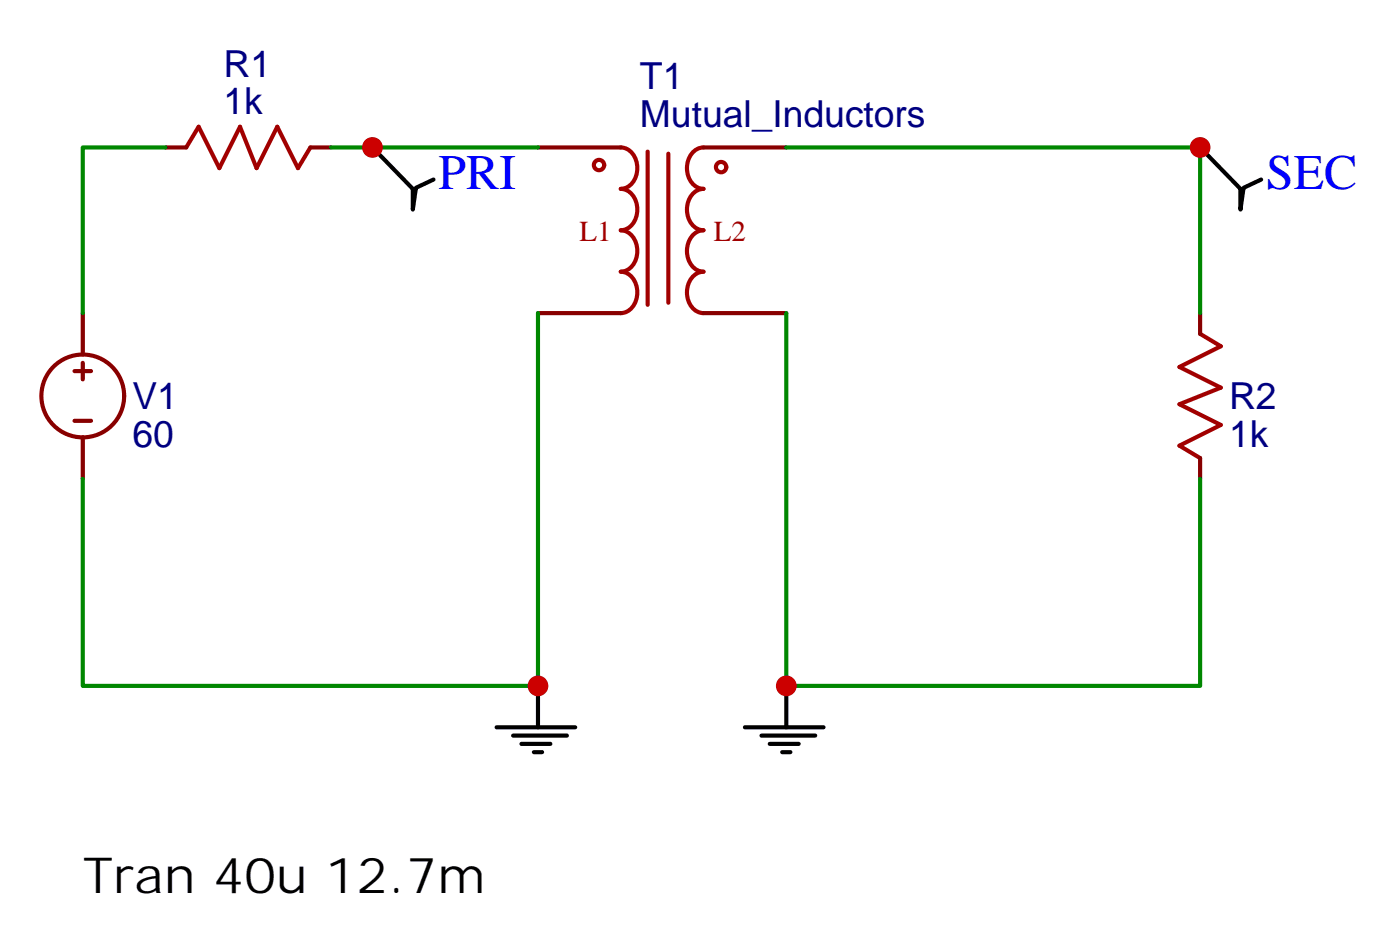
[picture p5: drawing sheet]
<svg xmlns="http://www.w3.org/2000/svg" width="119mm" height="81mm" viewBox="0 0 119 81" stroke-linecap="round" stroke-linejoin="round" font-family="sans-serif">
<path d="M102.5 12.7l3.2 3.4v1.8l.3-1.9 1.5-.7M45.9 58.4v3.5M42.3 61.9h6.7M43.7 62.7h4.6M44.4 63.4h2.5M45.5 64.1h.7" fill="none" stroke="#000" stroke-width=".35"/>
<g fill="none" stroke="#a10000" stroke-width=".35">
<path d="M15.9 12.6l1-1.8 1.8 3.5 1.8-3.5 1.4 3.5 1.7-3.5 1.8 3.5 1.1-1.7M52.9 12.6a1.74 1.74 0 0 1 1.4 2.3 1.48 1.48 0 0 1-1.4 1.2 1.74 1.74 0 0 1 1.4 2.3 1.48 1.48 0 0 1-1.4 1.2 1.74 1.74 0 0 1 1.4 2.3 1.48 1.48 0 0 1-1.4 1.2 1.74 1.74 0 0 1 1.4 2.4 1.48 1.48 0 0 1-1.4 1.2M55.2 12.9v13.1M57 13.1v12.7M60 12.6a1.74 1.74 0 0 0-1.4 2.3 1.48 1.48 0 0 0 1.4 1.2 1.74 1.74 0 0 0-1.4 2.3 1.48 1.48 0 0 0 1.4 1.2 1.74 1.74 0 0 0-1.4 2.3 1.48 1.48 0 0 0 1.4 1.2 1.74 1.74 0 0 0-1.4 2.4 1.48 1.48 0 0 0 1.4 1.2M102.3 28.4l1.8 1.1-3.6 1.8 3.6 1.7-3.6 1.4 3.6 1.8-3.6 1.8 1.8 1"/>
<circle cx="51.1" cy="14.1" r=".44"/>
<circle cx="61.5" cy="14.2" r=".44"/>
</g>
<g fill="none" stroke="#870000" stroke-width=".35">
<path d="M14.1 12.6h1.8M26.5 12.6h1.7M45.9 12.6h7M60 12.6h7M6.3 31.6h1.5M6.3 35.8h1.5M7.1 26.7v3.5M7.1 30.9v1.4M7.1 37.3v3.5M45.9 26.7h7M60 26.7h7M102.3 26.7v1.7"/>
<path d="M102.3 39v1.8"/>
<circle cx="7.1" cy="33.7" r="3.5"/>
</g>
<path d="M28.2 12.6h17.7M67 12.6h35.3v14.1" fill="none" stroke="#008700" stroke-width=".35"/>
<circle cx="102.3" cy="12.6" r=".88" fill="#c00"/>
<path d="M45.9 26.7v31.7h-38.8v-17.6" fill="none" stroke="#008700" stroke-width=".35"/>
<circle cx="45.9" cy="58.4" r=".88" fill="#c00"/>
<path d="M67 58.4v3.5M63.5 61.9h6.7M64.9 62.7h4.6M65.6 63.4h2.5M66.7 64.1h.7" fill="none" stroke="#000" stroke-width=".35"/>
<path d="M67 26.7v31.7h35.3v-17.6" fill="none" stroke="#008700" stroke-width=".35"/>
<circle cx="67" cy="58.4" r=".88" fill="#c00"/>
<path d="M31.9 12.7l3.3 3.4v1.8l.3-1.9 1.5-.7" fill="none" stroke="#000" stroke-width=".35"/>
<path d="M14.1 12.6h-7v14.1" fill="none" stroke="#008700" stroke-width=".35"/>
<circle cx="31.8" cy="12.6" r=".88" fill="#c00"/>
<g font-size="4.2" fill="#00f">
<text x="37.4" y="16.1">PRI</text>
<text x="107.9" y="16.1">SEC</text>
</g>
<text font-size="4.2" x="7.1" y="76.1">Tran 40u 12.7m</text>
<g font-size="3.2" fill="#000080">
<text x="19" y="9.7">1k</text>
<text x="19" y="6.6">R1</text>
<text x="54.6" y="10.8">Mutual_Inductors</text>
<text x="54.6" y="7.6">T1</text>
<text x="11.3" y="34.9">V1</text>
<text x="104.8" y="34.9">R2</text>
<text x="11.3" y="38.1">60</text>
<text x="104.8" y="38">1k</text>
</g>
<g font-size="2.5" fill="#a00000">
<text x="49.4" y="20.5">L1</text>
<text x="60.9" y="20.5">L2</text>
</g>
</svg>
